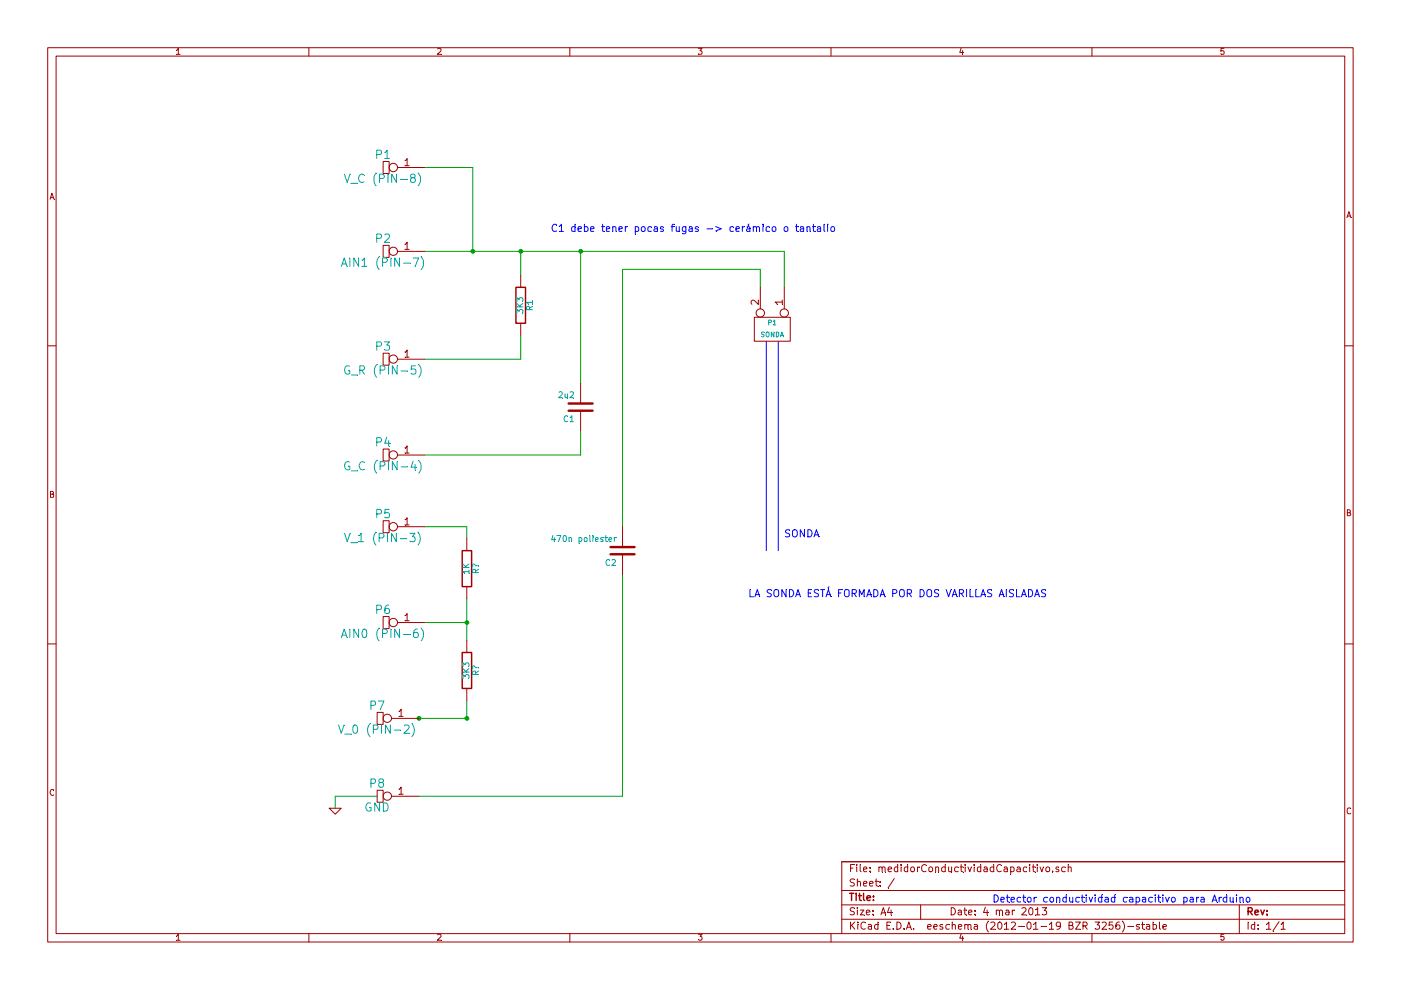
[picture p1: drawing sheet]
EESchema Schematic File Version 2  date 04/03/13 19:02:49
LIBS:power
LIBS:device
LIBS:transistors
LIBS:conn
LIBS:linear
LIBS:regul
LIBS:74xx
LIBS:cmos4000
LIBS:adc-dac
LIBS:memory
LIBS:xilinx
LIBS:special
LIBS:microcontrollers
LIBS:dsp
LIBS:microchip
LIBS:analog_switches
LIBS:motorola
LIBS:texas
LIBS:intel
LIBS:audio
LIBS:interface
LIBS:digital-audio
LIBS:philips
LIBS:display
LIBS:cypress
LIBS:siliconi
LIBS:opto
LIBS:atmel
LIBS:contrib
LIBS:valves
LIBS:medidorConductividadCapacitivo-cache
EELAYER 25  0
EELAYER END
$Descr A4 11700 8267
encoding utf-8
Sheet 1 1
Title ""
Date "4 mar 2013"
Rev ""
Comp ""
Comment1 ""
Comment2 ""
Comment3 ""
Comment4 ""
$EndDescr
Text Notes 4600 1950 0    60   ~ 0
C1 debe tener pocas fugas -> cerámico o tantalio
Wire Wire Line
	2800 6750 2800 6650
Wire Wire Line
	2800 6650 3150 6650
Wire Wire Line
	5200 4400 5200 2250
Wire Wire Line
	5200 2250 6350 2250
Wire Wire Line
	4850 3600 4850 3800
Wire Wire Line
	4850 3800 3550 3800
Wire Wire Line
	4350 2800 4350 3000
Connection ~ 3900 6000
Wire Wire Line
	3900 5850 3900 6000
Connection ~ 3900 5200
Wire Wire Line
	3550 5200 3900 5200
Wire Wire Line
	3900 4500 3900 4400
Wire Wire Line
	3900 4400 3550 4400
Wire Wire Line
	6550 2400 6550 2100
Wire Wire Line
	6550 2100 3550 2100
Wire Wire Line
	6350 2250 6350 2400
Wire Wire Line
	4350 3000 3550 3000
Connection ~ 3950 2100
Wire Wire Line
	3950 2100 3950 1400
Wire Wire Line
	3950 1400 3550 1400
Wire Notes Line
	6400 2850 6400 4600
Wire Notes Line
	6500 2850 6500 4600
Connection ~ 4350 2100
Connection ~ 4850 2100
Connection ~ 3500 6000
Wire Wire Line
	3900 5000 3900 5350
Wire Wire Line
	4350 2100 4350 2300
Wire Wire Line
	4850 2100 4850 3200
Wire Wire Line
	3900 6000 3500 6000
Wire Wire Line
	5200 4800 5200 6650
Wire Wire Line
	5200 6650 3500 6650
$Comp
L C C2
U 1 1
P 5200 4600
F 0 "C2" H 5250 4700 50  0000 L CNN
F 1 "470n poliester" H 5250 4500 50  0000 L CNN
	1    5200 4600
	-1   0    0    1   
$EndComp
$Comp
L CONNECTOR P8
U 1 1
P 3500 6650
F 0 "P8" H 3850 6750 70  0000 C CNN
F 1 "GND" H 3850 6550 70  0000 C CNN
	1    3500 6650
	-1   0    0    -1  
$EndComp
$Comp
L R R?
U 1 1
P 3900 4750
F 0 "R?" V 3980 4750 50  0000 C CNN
F 1 "1K" V 3900 4750 50  0000 C CNN
	1    3900 4750
	1    0    0    -1  
$EndComp
$Comp
L R R?
U 1 1
P 3900 5600
F 0 "R?" V 3980 5600 50  0000 C CNN
F 1 "3K3" V 3900 5600 50  0000 C CNN
	1    3900 5600
	1    0    0    -1  
$EndComp
$Comp
L CONNECTOR P5
U 1 1
P 3550 4400
F 0 "P5" H 3900 4500 70  0000 C CNN
F 1 "V_1 (PIN-3)" H 3900 4300 70  0000 C CNN
	1    3550 4400
	-1   0    0    -1  
$EndComp
$Comp
L CONNECTOR P6
U 1 1
P 3550 5200
F 0 "P6" H 3900 5300 70  0000 C CNN
F 1 "AIN0 (PIN-6)" H 3900 5100 70  0000 C CNN
	1    3550 5200
	-1   0    0    -1  
$EndComp
$Comp
L CONNECTOR P7
U 1 1
P 3500 6000
F 0 "P7" H 3850 6100 70  0000 C CNN
F 1 "V_0 (PIN-2)" H 3850 5900 70  0000 C CNN
	1    3500 6000
	-1   0    0    -1  
$EndComp
$Comp
L CONNECTOR P4
U 1 1
P 3550 3800
F 0 "P4" H 3900 3900 70  0000 C CNN
F 1 "G_C (PIN-4)" H 3900 3700 70  0000 C CNN
	1    3550 3800
	-1   0    0    -1  
$EndComp
$Comp
L CONNECTOR P3
U 1 1
P 3550 3000
F 0 "P3" H 3900 3100 70  0000 C CNN
F 1 "G_R (PIN-5)" H 3900 2900 70  0000 C CNN
	1    3550 3000
	-1   0    0    -1  
$EndComp
$Comp
L CONNECTOR P2
U 1 1
P 3550 2100
F 0 "P2" H 3900 2200 70  0000 C CNN
F 1 "AIN1 (PIN-7)" H 3900 2000 70  0000 C CNN
	1    3550 2100
	-1   0    0    -1  
$EndComp
$Comp
L CONNECTOR P1
U 1 1
P 3550 1400
F 0 "P1" H 3900 1500 70  0000 C CNN
F 1 "V_C (PIN-8)" H 3900 1300 70  0000 C CNN
	1    3550 1400
	-1   0    0    -1  
$EndComp
$Comp
L C C1
U 1 1
P 4850 3400
F 0 "C1" H 4900 3500 50  0000 L CNN
F 1 "2u2" H 4900 3300 50  0000 L CNN
	1    4850 3400
	-1   0    0    1   
$EndComp
$Comp
L GND #PWR?
U 1 1
P 2800 6750
F 0 "#PWR?" H 2800 6750 30  0001 C CNN
F 1 "GND" H 2800 6680 30  0001 C CNN
	1    2800 6750
	1    0    0    -1  
$EndComp
$Comp
L CONN_2 P1
U 1 1
P 6450 2750
F 0 "P1" V 6400 2750 40  0000 C CNN
F 1 "SONDA" V 6500 2750 40  0000 C CNN
	1    6450 2750
	0    1    1    0   
$EndComp
Text Notes 6250 5000 0    60   ~ 0
LA SONDA ESTÁ FORMADA POR DOS VARILLAS AISLADAS
Text Notes 6550 4500 0    60   ~ 0
SONDA
Text Notes 10450 7550 2    60   ~ 0
Detector conductividad capacitivo para Arduino
$Comp
L R R1
U 1 1
P 4350 2550
F 0 "R1" V 4430 2550 50  0000 C CNN
F 1 "3K3" V 4350 2550 50  0000 C CNN
	1    4350 2550
	1    0    0    -1  
$EndComp
$EndSCHEMATC
